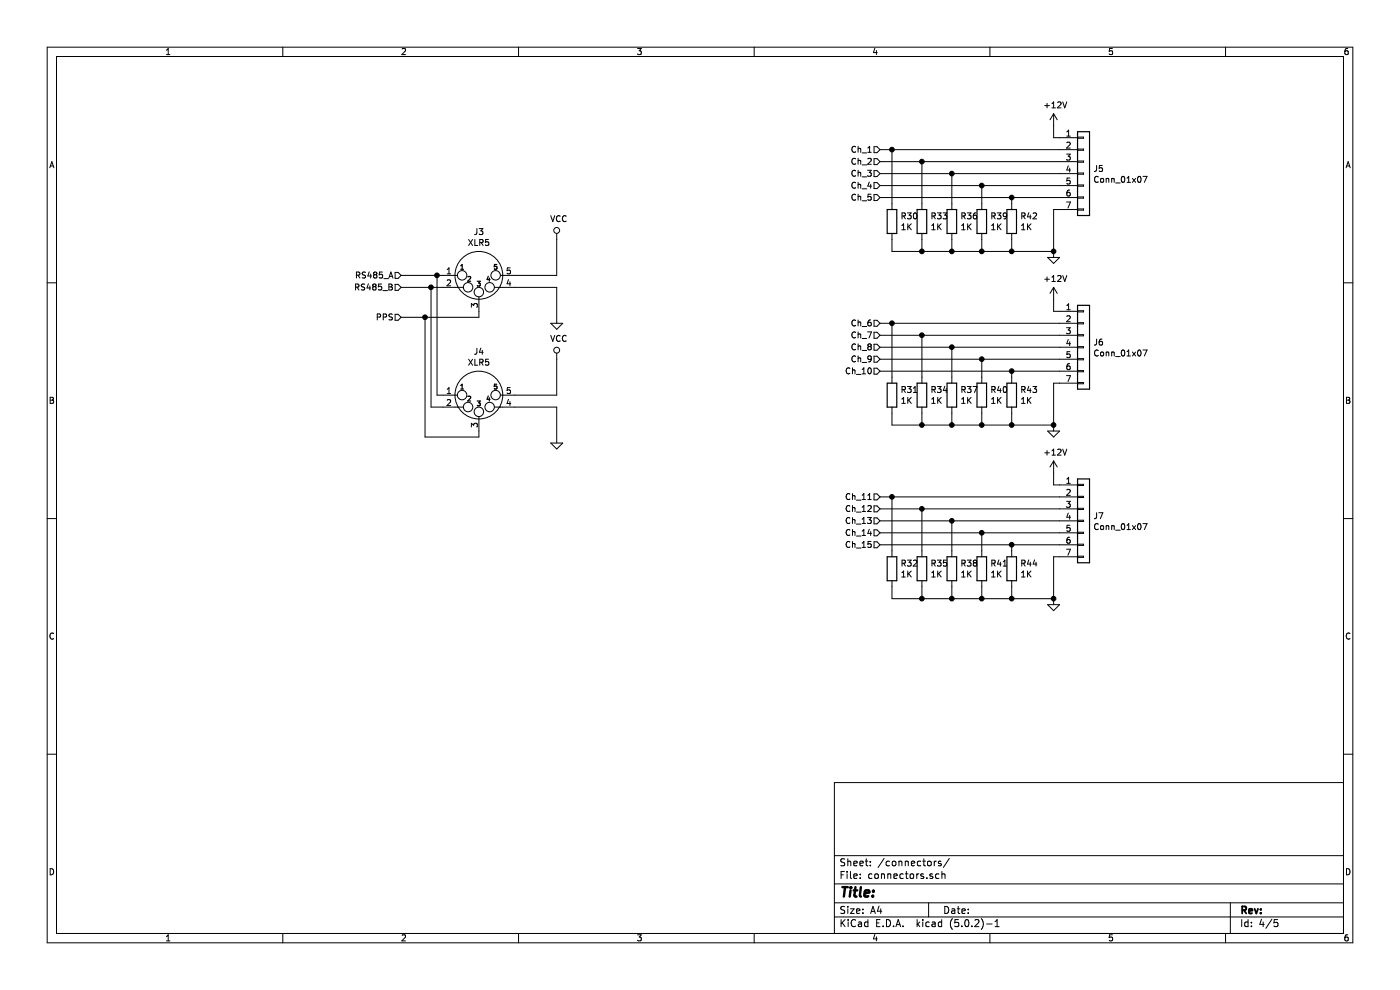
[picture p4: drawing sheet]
EESchema Schematic File Version 4
LIBS:zuenanlage-cache
EELAYER 26 0
EELAYER END
$Descr A4 11693 8268
encoding utf-8
Sheet 4 5
Title ""
Date ""
Rev ""
Comp ""
Comment1 ""
Comment2 ""
Comment3 ""
Comment4 ""
$EndDescr
Wire Wire Line
	8850 1150 8800 1150
Wire Wire Line
	8800 1150 8800 1050
Wire Wire Line
	8850 1750 8800 1750
$Comp
L daisy:GND #PWR052
U 1 1
P 8800 2150
F 0 "#PWR052" H 8800 2150 30  0001 C CNN
F 1 "GND" H 8800 2080 30  0001 C CNN
F 2 "" H 8800 2150 60  0000 C CNN
F 3 "" H 8800 2150 60  0000 C CNN
	1    8800 2150
	1    0    0    -1  
$EndComp
Wire Wire Line
	8800 1750 8800 2100
$Comp
L power:+12V #PWR051
U 1 1
P 8800 1050
F 0 "#PWR051" H 8800 900 50  0001 C CNN
F 1 "+12V" H 8815 1223 50  0000 C CNN
F 2 "" H 8800 1050 50  0001 C CNN
F 3 "" H 8800 1050 50  0001 C CNN
	1    8800 1050
	1    0    0    -1  
$EndComp
Text HLabel 7350 1250 0    50   Input ~ 0
Ch_1
Text HLabel 7350 1350 0    50   Input ~ 0
Ch_2
Text HLabel 7350 1450 0    50   Input ~ 0
Ch_3
Text HLabel 7350 1550 0    50   Input ~ 0
Ch_4
$Comp
L Connector:XLR5 J3
U 1 1
P 4000 2300
F 0 "J3" H 4000 2665 50  0000 C CNN
F 1 "XLR5" H 4000 2574 50  0000 C CNN
F 2 "" H 4000 2300 50  0001 C CNN
F 3 " ~" H 4000 2300 50  0001 C CNN
	1    4000 2300
	1    0    0    -1  
$EndComp
Wire Wire Line
	3700 2300 3650 2300
Wire Wire Line
	3700 2400 3600 2400
Wire Wire Line
	4000 2600 4000 2650
Wire Wire Line
	4300 2300 4650 2300
Wire Wire Line
	4650 2300 4650 2000
Wire Wire Line
	4300 2400 4650 2400
$Comp
L daisy:GND #PWR048
U 1 1
P 4650 2700
F 0 "#PWR048" H 4650 2700 30  0001 C CNN
F 1 "GND" H 4650 2630 30  0001 C CNN
F 2 "" H 4650 2700 60  0000 C CNN
F 3 "" H 4650 2700 60  0000 C CNN
	1    4650 2700
	1    0    0    -1  
$EndComp
Wire Wire Line
	4650 2400 4650 2700
$Comp
L power:VCC #PWR047
U 1 1
P 4650 2000
F 0 "#PWR047" H 4650 1850 50  0001 C CNN
F 1 "VCC" H 4667 2173 50  0000 C CNN
F 2 "" H 4650 2000 50  0001 C CNN
F 3 "" H 4650 2000 50  0001 C CNN
	1    4650 2000
	1    0    0    -1  
$EndComp
Text HLabel 3350 2650 0    50   Input ~ 0
PPS
$Comp
L Connector_Generic:Conn_01x07 J5
U 1 1
P 9050 1450
F 0 "J5" H 9130 1492 50  0000 L CNN
F 1 "Conn_01x07" H 9130 1401 50  0000 L CNN
F 2 "" H 9050 1450 50  0001 C CNN
F 3 "~" H 9050 1450 50  0001 C CNN
	1    9050 1450
	1    0    0    -1  
$EndComp
Text HLabel 7350 1650 0    50   Input ~ 0
Ch_5
$Comp
L Device:R R42
U 1 1
P 8450 1850
F 0 "R42" H 8520 1896 50  0000 L CNN
F 1 "1K" H 8520 1805 50  0000 L CNN
F 2 "" V 8380 1850 50  0001 C CNN
F 3 "~" H 8450 1850 50  0001 C CNN
	1    8450 1850
	1    0    0    -1  
$EndComp
$Comp
L Device:R R39
U 1 1
P 8200 1850
F 0 "R39" H 8270 1896 50  0000 L CNN
F 1 "1K" H 8270 1805 50  0000 L CNN
F 2 "" V 8130 1850 50  0001 C CNN
F 3 "~" H 8200 1850 50  0001 C CNN
	1    8200 1850
	1    0    0    -1  
$EndComp
$Comp
L Device:R R36
U 1 1
P 7950 1850
F 0 "R36" H 8020 1896 50  0000 L CNN
F 1 "1K" H 8020 1805 50  0000 L CNN
F 2 "" V 7880 1850 50  0001 C CNN
F 3 "~" H 7950 1850 50  0001 C CNN
	1    7950 1850
	1    0    0    -1  
$EndComp
$Comp
L Device:R R33
U 1 1
P 7700 1850
F 0 "R33" H 7770 1896 50  0000 L CNN
F 1 "1K" H 7770 1805 50  0000 L CNN
F 2 "" V 7630 1850 50  0001 C CNN
F 3 "~" H 7700 1850 50  0001 C CNN
	1    7700 1850
	1    0    0    -1  
$EndComp
$Comp
L Device:R R30
U 1 1
P 7450 1850
F 0 "R30" H 7520 1896 50  0000 L CNN
F 1 "1K" H 7520 1805 50  0000 L CNN
F 2 "" V 7380 1850 50  0001 C CNN
F 3 "~" H 7450 1850 50  0001 C CNN
	1    7450 1850
	1    0    0    -1  
$EndComp
Wire Wire Line
	8850 1250 7450 1250
Wire Wire Line
	7350 1350 7700 1350
Wire Wire Line
	8850 1450 7950 1450
Wire Wire Line
	8850 1650 8450 1650
Wire Wire Line
	8450 1700 8450 1650
Connection ~ 8450 1650
Wire Wire Line
	8450 1650 7350 1650
Wire Wire Line
	8200 1700 8200 1550
Wire Wire Line
	7350 1550 8200 1550
Connection ~ 8200 1550
Wire Wire Line
	8200 1550 8850 1550
Wire Wire Line
	7950 1700 7950 1450
Connection ~ 7950 1450
Wire Wire Line
	7950 1450 7350 1450
Wire Wire Line
	7700 1700 7700 1350
Connection ~ 7700 1350
Wire Wire Line
	7700 1350 8850 1350
Wire Wire Line
	7450 1700 7450 1250
Connection ~ 7450 1250
Wire Wire Line
	7450 1250 7350 1250
Wire Wire Line
	7450 2000 7450 2100
Wire Wire Line
	7450 2100 7700 2100
Wire Wire Line
	8450 2100 8450 2000
Wire Wire Line
	8200 2000 8200 2100
Connection ~ 8200 2100
Wire Wire Line
	8200 2100 8450 2100
Wire Wire Line
	7950 2000 7950 2100
Connection ~ 7950 2100
Wire Wire Line
	7950 2100 8200 2100
Wire Wire Line
	7700 2000 7700 2100
Connection ~ 7700 2100
Wire Wire Line
	7700 2100 7950 2100
Wire Wire Line
	8450 2100 8800 2100
Connection ~ 8450 2100
Connection ~ 8800 2100
Wire Wire Line
	8800 2100 8800 2150
Wire Wire Line
	8850 2600 8800 2600
Wire Wire Line
	8800 2600 8800 2500
Wire Wire Line
	8850 3200 8800 3200
$Comp
L daisy:GND #PWR054
U 1 1
P 8800 3600
F 0 "#PWR054" H 8800 3600 30  0001 C CNN
F 1 "GND" H 8800 3530 30  0001 C CNN
F 2 "" H 8800 3600 60  0000 C CNN
F 3 "" H 8800 3600 60  0000 C CNN
	1    8800 3600
	1    0    0    -1  
$EndComp
Wire Wire Line
	8800 3200 8800 3550
$Comp
L power:+12V #PWR053
U 1 1
P 8800 2500
F 0 "#PWR053" H 8800 2350 50  0001 C CNN
F 1 "+12V" H 8815 2673 50  0000 C CNN
F 2 "" H 8800 2500 50  0001 C CNN
F 3 "" H 8800 2500 50  0001 C CNN
	1    8800 2500
	1    0    0    -1  
$EndComp
Text HLabel 7350 2700 0    50   Input ~ 0
Ch_6
Text HLabel 7350 2800 0    50   Input ~ 0
Ch_7
Text HLabel 7350 2900 0    50   Input ~ 0
Ch_8
Text HLabel 7350 3000 0    50   Input ~ 0
Ch_9
$Comp
L Connector_Generic:Conn_01x07 J6
U 1 1
P 9050 2900
F 0 "J6" H 9130 2942 50  0000 L CNN
F 1 "Conn_01x07" H 9130 2851 50  0000 L CNN
F 2 "" H 9050 2900 50  0001 C CNN
F 3 "~" H 9050 2900 50  0001 C CNN
	1    9050 2900
	1    0    0    -1  
$EndComp
Text HLabel 7350 3100 0    50   Input ~ 0
Ch_10
$Comp
L Device:R R43
U 1 1
P 8450 3300
F 0 "R43" H 8520 3346 50  0000 L CNN
F 1 "1K" H 8520 3255 50  0000 L CNN
F 2 "" V 8380 3300 50  0001 C CNN
F 3 "~" H 8450 3300 50  0001 C CNN
	1    8450 3300
	1    0    0    -1  
$EndComp
$Comp
L Device:R R40
U 1 1
P 8200 3300
F 0 "R40" H 8270 3346 50  0000 L CNN
F 1 "1K" H 8270 3255 50  0000 L CNN
F 2 "" V 8130 3300 50  0001 C CNN
F 3 "~" H 8200 3300 50  0001 C CNN
	1    8200 3300
	1    0    0    -1  
$EndComp
$Comp
L Device:R R37
U 1 1
P 7950 3300
F 0 "R37" H 8020 3346 50  0000 L CNN
F 1 "1K" H 8020 3255 50  0000 L CNN
F 2 "" V 7880 3300 50  0001 C CNN
F 3 "~" H 7950 3300 50  0001 C CNN
	1    7950 3300
	1    0    0    -1  
$EndComp
$Comp
L Device:R R34
U 1 1
P 7700 3300
F 0 "R34" H 7770 3346 50  0000 L CNN
F 1 "1K" H 7770 3255 50  0000 L CNN
F 2 "" V 7630 3300 50  0001 C CNN
F 3 "~" H 7700 3300 50  0001 C CNN
	1    7700 3300
	1    0    0    -1  
$EndComp
$Comp
L Device:R R31
U 1 1
P 7450 3300
F 0 "R31" H 7520 3346 50  0000 L CNN
F 1 "1K" H 7520 3255 50  0000 L CNN
F 2 "" V 7380 3300 50  0001 C CNN
F 3 "~" H 7450 3300 50  0001 C CNN
	1    7450 3300
	1    0    0    -1  
$EndComp
Wire Wire Line
	8850 2700 7450 2700
Wire Wire Line
	7350 2800 7700 2800
Wire Wire Line
	8850 2900 7950 2900
Wire Wire Line
	8850 3100 8450 3100
Wire Wire Line
	8450 3150 8450 3100
Connection ~ 8450 3100
Wire Wire Line
	8450 3100 7350 3100
Wire Wire Line
	8200 3150 8200 3000
Wire Wire Line
	7350 3000 8200 3000
Connection ~ 8200 3000
Wire Wire Line
	8200 3000 8850 3000
Wire Wire Line
	7950 3150 7950 2900
Connection ~ 7950 2900
Wire Wire Line
	7950 2900 7350 2900
Wire Wire Line
	7700 3150 7700 2800
Connection ~ 7700 2800
Wire Wire Line
	7700 2800 8850 2800
Wire Wire Line
	7450 3150 7450 2700
Connection ~ 7450 2700
Wire Wire Line
	7450 2700 7350 2700
Wire Wire Line
	7450 3450 7450 3550
Wire Wire Line
	7450 3550 7700 3550
Wire Wire Line
	8450 3550 8450 3450
Wire Wire Line
	8200 3450 8200 3550
Connection ~ 8200 3550
Wire Wire Line
	8200 3550 8450 3550
Wire Wire Line
	7950 3450 7950 3550
Connection ~ 7950 3550
Wire Wire Line
	7950 3550 8200 3550
Wire Wire Line
	7700 3450 7700 3550
Connection ~ 7700 3550
Wire Wire Line
	7700 3550 7950 3550
Wire Wire Line
	8450 3550 8800 3550
Connection ~ 8450 3550
Connection ~ 8800 3550
Wire Wire Line
	8800 3550 8800 3600
Wire Wire Line
	8850 4050 8800 4050
Wire Wire Line
	8800 4050 8800 3950
Wire Wire Line
	8850 4650 8800 4650
$Comp
L daisy:GND #PWR056
U 1 1
P 8800 5050
F 0 "#PWR056" H 8800 5050 30  0001 C CNN
F 1 "GND" H 8800 4980 30  0001 C CNN
F 2 "" H 8800 5050 60  0000 C CNN
F 3 "" H 8800 5050 60  0000 C CNN
	1    8800 5050
	1    0    0    -1  
$EndComp
Wire Wire Line
	8800 4650 8800 5000
$Comp
L power:+12V #PWR055
U 1 1
P 8800 3950
F 0 "#PWR055" H 8800 3800 50  0001 C CNN
F 1 "+12V" H 8815 4123 50  0000 C CNN
F 2 "" H 8800 3950 50  0001 C CNN
F 3 "" H 8800 3950 50  0001 C CNN
	1    8800 3950
	1    0    0    -1  
$EndComp
Text HLabel 7350 4150 0    50   Input ~ 0
Ch_11
Text HLabel 7350 4250 0    50   Input ~ 0
Ch_12
Text HLabel 7350 4350 0    50   Input ~ 0
Ch_13
Text HLabel 7350 4450 0    50   Input ~ 0
Ch_14
$Comp
L Connector_Generic:Conn_01x07 J7
U 1 1
P 9050 4350
F 0 "J7" H 9130 4392 50  0000 L CNN
F 1 "Conn_01x07" H 9130 4301 50  0000 L CNN
F 2 "" H 9050 4350 50  0001 C CNN
F 3 "~" H 9050 4350 50  0001 C CNN
	1    9050 4350
	1    0    0    -1  
$EndComp
Text HLabel 7350 4550 0    50   Input ~ 0
Ch_15
$Comp
L Device:R R44
U 1 1
P 8450 4750
F 0 "R44" H 8520 4796 50  0000 L CNN
F 1 "1K" H 8520 4705 50  0000 L CNN
F 2 "" V 8380 4750 50  0001 C CNN
F 3 "~" H 8450 4750 50  0001 C CNN
	1    8450 4750
	1    0    0    -1  
$EndComp
$Comp
L Device:R R41
U 1 1
P 8200 4750
F 0 "R41" H 8270 4796 50  0000 L CNN
F 1 "1K" H 8270 4705 50  0000 L CNN
F 2 "" V 8130 4750 50  0001 C CNN
F 3 "~" H 8200 4750 50  0001 C CNN
	1    8200 4750
	1    0    0    -1  
$EndComp
$Comp
L Device:R R38
U 1 1
P 7950 4750
F 0 "R38" H 8020 4796 50  0000 L CNN
F 1 "1K" H 8020 4705 50  0000 L CNN
F 2 "" V 7880 4750 50  0001 C CNN
F 3 "~" H 7950 4750 50  0001 C CNN
	1    7950 4750
	1    0    0    -1  
$EndComp
$Comp
L Device:R R35
U 1 1
P 7700 4750
F 0 "R35" H 7770 4796 50  0000 L CNN
F 1 "1K" H 7770 4705 50  0000 L CNN
F 2 "" V 7630 4750 50  0001 C CNN
F 3 "~" H 7700 4750 50  0001 C CNN
	1    7700 4750
	1    0    0    -1  
$EndComp
$Comp
L Device:R R32
U 1 1
P 7450 4750
F 0 "R32" H 7520 4796 50  0000 L CNN
F 1 "1K" H 7520 4705 50  0000 L CNN
F 2 "" V 7380 4750 50  0001 C CNN
F 3 "~" H 7450 4750 50  0001 C CNN
	1    7450 4750
	1    0    0    -1  
$EndComp
Wire Wire Line
	8850 4150 7450 4150
Wire Wire Line
	7350 4250 7700 4250
Wire Wire Line
	8850 4350 7950 4350
Wire Wire Line
	8850 4550 8450 4550
Wire Wire Line
	8450 4600 8450 4550
Connection ~ 8450 4550
Wire Wire Line
	8450 4550 7350 4550
Wire Wire Line
	8200 4600 8200 4450
Wire Wire Line
	7350 4450 8200 4450
Connection ~ 8200 4450
Wire Wire Line
	8200 4450 8850 4450
Wire Wire Line
	7950 4600 7950 4350
Connection ~ 7950 4350
Wire Wire Line
	7950 4350 7350 4350
Wire Wire Line
	7700 4600 7700 4250
Connection ~ 7700 4250
Wire Wire Line
	7700 4250 8850 4250
Wire Wire Line
	7450 4600 7450 4150
Connection ~ 7450 4150
Wire Wire Line
	7450 4150 7350 4150
Wire Wire Line
	7450 4900 7450 5000
Wire Wire Line
	7450 5000 7700 5000
Wire Wire Line
	8450 5000 8450 4900
Wire Wire Line
	8200 4900 8200 5000
Connection ~ 8200 5000
Wire Wire Line
	8200 5000 8450 5000
Wire Wire Line
	7950 4900 7950 5000
Connection ~ 7950 5000
Wire Wire Line
	7950 5000 8200 5000
Wire Wire Line
	7700 4900 7700 5000
Connection ~ 7700 5000
Wire Wire Line
	7700 5000 7950 5000
Wire Wire Line
	8450 5000 8800 5000
Connection ~ 8450 5000
Connection ~ 8800 5000
Wire Wire Line
	8800 5000 8800 5050
$Comp
L Connector:XLR5 J4
U 1 1
P 4000 3300
F 0 "J4" H 4000 3665 50  0000 C CNN
F 1 "XLR5" H 4000 3574 50  0000 C CNN
F 2 "" H 4000 3300 50  0001 C CNN
F 3 " ~" H 4000 3300 50  0001 C CNN
	1    4000 3300
	1    0    0    -1  
$EndComp
Wire Wire Line
	3700 3300 3650 3300
Wire Wire Line
	3700 3400 3600 3400
Wire Wire Line
	4000 3600 4000 3650
Wire Wire Line
	4000 3650 3550 3650
Wire Wire Line
	4300 3300 4650 3300
Wire Wire Line
	4650 3300 4650 3000
Wire Wire Line
	4300 3400 4650 3400
$Comp
L daisy:GND #PWR050
U 1 1
P 4650 3700
F 0 "#PWR050" H 4650 3700 30  0001 C CNN
F 1 "GND" H 4650 3630 30  0001 C CNN
F 2 "" H 4650 3700 60  0000 C CNN
F 3 "" H 4650 3700 60  0000 C CNN
	1    4650 3700
	1    0    0    -1  
$EndComp
Wire Wire Line
	4650 3400 4650 3700
$Comp
L power:VCC #PWR049
U 1 1
P 4650 3000
F 0 "#PWR049" H 4650 2850 50  0001 C CNN
F 1 "VCC" H 4667 3173 50  0000 C CNN
F 2 "" H 4650 3000 50  0001 C CNN
F 3 "" H 4650 3000 50  0001 C CNN
	1    4650 3000
	1    0    0    -1  
$EndComp
Wire Wire Line
	3650 2300 3650 3300
Connection ~ 3650 2300
Wire Wire Line
	3650 2300 3350 2300
Wire Wire Line
	3600 3400 3600 2400
Connection ~ 3600 2400
Wire Wire Line
	3600 2400 3350 2400
Wire Wire Line
	3550 3650 3550 2650
Wire Wire Line
	3350 2650 3550 2650
Connection ~ 3550 2650
Wire Wire Line
	3550 2650 4000 2650
Text HLabel 3350 2300 0    50   Input ~ 0
RS485_A
Text HLabel 3350 2400 0    50   Input ~ 0
RS485_B
$EndSCHEMATC
